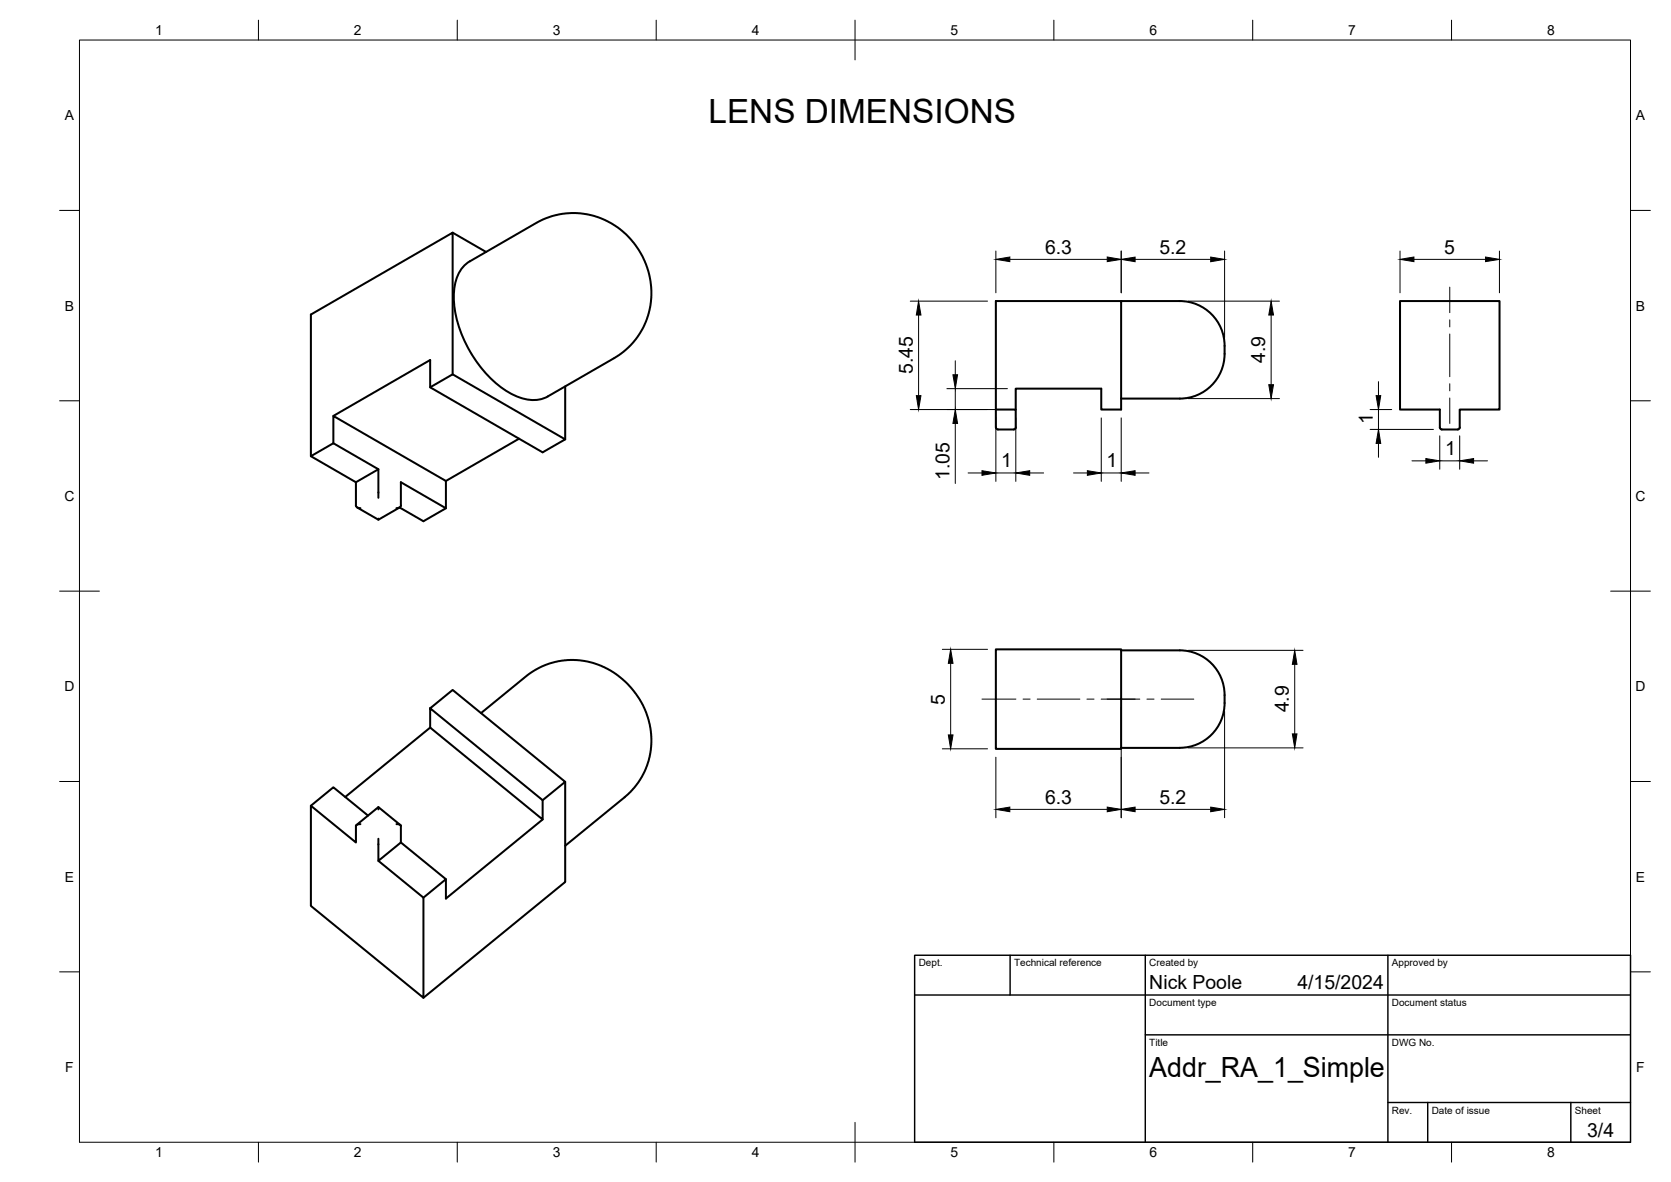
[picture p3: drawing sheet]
<svg xmlns="http://www.w3.org/2000/svg" width="420mm" height="297mm" viewBox="0 0 420 297" stroke-linecap="round" stroke-linejoin="round" font-family="sans-serif">
<!-- layer: Visible -->
<g fill="none" stroke="#000" stroke-width=".51">
<path d="M113.8 58.5l8.4 4.8M118.2 65.7l17.5-10.2 3.1-1.2 2.3-.5a20 20 0 0 1 22.1 24.5l-.9 2.7-1.4 2.8-1.8 2.4-2.4 2.2-2.2 1.6-16.7 9.6M118.2 65.6a9.8 9.8 0 0 0-4.1 9 30.7 30.7 0 0 0 13.9 24 9.8 9.8 0 0 0 9.8 1M281.9 75.7h14.8a11.7 11.7 0 0 1 11.2 13.2 11.2 11.2 0 0 1-11.2 11.3h-14.8M352 75.7h25v27.2h-10v4.8l-.4 .2h-4.1l-.2-.1-.3-.4v-4.5h-10zM108.2 97.3l5.6-3.2 28.3 16.3-5.7 3.3-28.2-16.4v-6.8l-24.4 14M113.8 94.1v-35.6l-35.6 20.5v35.6l11.3 6.6v5.9a1 1 0 0 0 1.1 .6M142.1 97.1v13.3M78.2 114.6l5.6-3.2 11.3 6.5M83.8 111.4v-6.9l28.3 16.4v6.8M130.5 110.2l-18.4 10.7M250.4 102.9h5v4.5v.3l-.5 .2h-4l-.2-.1-.3-.4"/>
<path d="M255.4 102.9v-5.2h21.5v5.2h5v-27.2h-31.5v31.7M89.5 121.2l5.6-3.3v7.2M95.1 130.3v.3M100.8 127.1v-5.9l11.3 6.5-5.6 3.3-6-3.5-5.4 3.1-5.3-3.1M100.8 127.1a1 1 0 0 1-1.1 .6M108.2 178l28.2 23.1v4.8l-28.2-23.1zM108.2 178l5.6-4.6 28.3 23.1-5.7 4.6M120.9 179.2l11.8-9.6 1.8-1.2 3.7-1.7 3.8-.8h2.8l2.8 .3 2.9 .9 2.3 1 2.2 1.4 2.5 2 1.9 2.2 1.4 2 1.2 2.2 .8 2.1 .6 2.3 .3 2.2 .1 2.5-.3 2.5-.8 2.9-.7 1.7-1.6 2.7-2.5 2.8-15.8 12.9M250.4 163.2h31.5v25h-31.5zM281.9 163.4h14.8a11.7 11.7 0 0 1 11.2 13.3 11.2 11.2 0 0 1-11.2 11.2h-14.8M108.2 182.8l-21.4 17.5M142.1 196.5v25.1l-35.6 29.1"/>
<path d="M78.2 202.5l5.6-4.6 8.7 7.1M89.6 207.4l5.5-4.6 5.6 4.6M90.6 207.1a1.07 1.07 0 0 0-1.1 .5v4.1l-11.3-9.2v25.2l28.3 23v-25.1l-11.4-9.3M95.1 202.8v.6M99.7 207.1a1.07 1.07 0 0 1 1.1 .5M100.8 207.6v4.1l-5.7 4.6v-5.5M100.8 211.7l11.3 9.2-5.6 4.7M136.4 205.9l-24.3 19.9v-4.9"/>
</g>
<!-- layer: BORDER -->
<g fill="none" stroke="#000" stroke-width=".25">
<path d="M20 10.1h390v276.9h-390zM65 5.1v5M115 5.1v5M165 5.1v5M215 5.1v10M265 5.1v5M315 5.1v5M365 5.1v5M15 52.9h5M410 52.9h5M15 100.7h5M410 100.7h5"/>
<path d="M15 148.6h10M405 148.6h10M15 196.4h5M410 196.4h5M15 244.2h5M410 244.2h5M65 287v5M115 287v5M165 287v5M215 282.1v9.9M265 287v5M315 287v5"/>
<path d="M365 287v5"/>
</g>
<!-- layer: TITLEBLOCK -->
<path d="M230 240.1h180v46.9h-180zM230 250h180M254 240.1v9.9M288 240.1v46.9M349 240.1v46.9M288 260.1h122M349 277.1h61M359 277.1v9.9M395 277.1v9.9" fill="none" stroke="#000" stroke-width=".36"/>
<!-- layer: FD_Dimensions -->
<g fill="none" stroke="#000" stroke-width=".25">
<path d="M228.9 75.7h19.4M231 79.2v20.2M250.4 63.1v10.5M253.9 65.2h24.5M281.9 63.1v10.5M285.4 65.2h19M298.8 75.7h22.9M307.9 63.1v21.7M319.6 79.2v17.5M352 63.1v10.5M355.5 65.2h18M377 63.1v10.5"/>
<path d="M238.1 97.7h15.2M240.2 90.7v3.5M240.2 97.7v5.2M346.6 95.9v3.5M228.9 102.9h24.4M240.2 106.4v15.1M243.4 118.9h3.5M250.4 105v16M250.4 118.9h5M255.4 105v16M258.9 118.9h3.5M269.9 118.9h3.5"/>
<path d="M276.9 105v16M276.9 118.9h5M281.9 105v16M285.4 118.9h3.5M298.8 100.2h22.9M344.5 102.9h5.4M344.5 107.9h15.9M346.6 102.9v5M346.6 111.4v3.5M355 115.8h3.5M362 109.5v8.4M362 115.8h5"/>
<path d="M367 109.5v8.4M370.5 115.8h3.5M236.9 163.2h11.4M239 166.7v18M281.9 177.8v27.7M298.8 163.4h28.8M307.9 178.8v26.7M325.5 166.9v17.5M236.9 188.2h11.4M250.4 190.3v15.2M298.8 187.9h28.8M253.9 203.4h24.5"/>
<path d="M285.4 203.4h19"/>
</g>
<g fill="#000" stroke="#000" stroke-width=".25">
<path d="M231 75.7l.6 3.5h-1.2zM250.4 65.2l3.5-.6v1.2zM278.4 64.6l3.5 .6-3.5 .6zM281.9 65.2l3.5-.6v1.2zM304.4 64.6l3.5 .6-3.5 .6zM319.6 75.7l.6 3.5h-1.2zM352 65.2l3.5-.6v1.2zM373.5 64.6l3.5 .6-3.5 .6zM230.4 99.4h1.2l-.6 3.5zM239.6 94.2h1.2l-.6 3.5zM319 96.7h1.2l-.6 3.5zM346 99.4h1.2l-.6 3.5z"/>
<path d="M240.2 102.9l.6 3.5h-1.2zM246.9 118.3l3.5 .6-3.5 .6zM255.4 118.9l3.5-.6v1.2zM273.4 118.3l3.5 .6-3.5 .6zM281.9 118.9l3.5-.6v1.2zM346.6 107.9l.6 3.5h-1.2zM358.5 115.2l3.5 .6-3.5 .6zM367 115.8l3.5-.6v1.2zM239 163.2l.6 3.5h-1.2zM325.5 163.4l.6 3.5h-1.1zM238.4 184.7h1.2l-.6 3.5zM325 184.4h1.1l-.6 3.5z"/>
<path d="M250.4 203.4l3.5-.6v1.2zM278.4 202.8l3.5 .6-3.5 .6zM281.9 203.4l3.5-.6v1.2zM304.4 202.8l3.5 .6-3.5 .6z"/>
</g>
<!-- layer: Smart Centers -->
<path d="M364.5 72.2v6.4M364.5 80.4v1.8M364.5 83.9v10.8M364.5 96.4v1.8M364.5 100v6.4M246.9 175.7h8.5M257.2 175.7h1.8M260.8 175.7h10.7M273.3 175.7h1.8M276.9 175.7h9.7M288.4 175.7h1.8M292 175.7h8.2" fill="none" stroke="#000" stroke-width=".25"/>
<text font-size="8.4" x="178.2" y="30.8">LENS DIMENSIONS</text>
<text font-size="7" x="289" y="270.6">Addr_RA_1_Simple</text>
<g font-size="4.9">
<text x="262.8" y="63.7">6.3</text>
<text x="291.5" y="63.7">5.2</text>
<text x="363.2" y="63.7">5</text>
<text x="229.5" y="94.1" transform="rotate(-90 229.5 94.1)">5.45</text>
<text x="318.2" y="91.2" transform="rotate(-90 318.2 91.2)">4.9</text>
<text x="345.2" y="106.6" transform="rotate(-90 345.2 106.6)">1</text>
<text x="251.7" y="117.5">1</text>
<text x="278.2" y="117.5">1</text>
<text x="363.3" y="114.4">1</text>
<text x="238.7" y="120.6" transform="rotate(-90 238.7 120.6)">1.05</text>
<text x="237.6" y="177" transform="rotate(-90 237.6 177)">5</text>
<text x="324.1" y="179" transform="rotate(-90 324.1 179)">4.9</text>
<text x="262.8" y="201.9">6.3</text>
<text x="291.5" y="201.9">5.2</text>
<text x="289" y="248.5">Nick Poole</text>
<text x="326.2" y="248.5">4/15/2024</text>
<text x="399.1" y="285.7">3/4</text>
</g>
<g font-size="3.5">
<text x="39" y="8.8">1</text>
<text x="89" y="8.8">2</text>
<text x="139" y="8.8">3</text>
<text x="189" y="8.8">4</text>
<text x="239" y="8.8">5</text>
<text x="289" y="8.8">6</text>
<text x="339" y="8.8">7</text>
<text x="389" y="8.8">8</text>
<text x="16.3" y="30.2">A</text>
<text x="411.3" y="30.2">A</text>
<text x="16.3" y="78">B</text>
<text x="411.3" y="78">B</text>
<text x="16.2" y="125.9">C</text>
<text x="411.2" y="125.9">C</text>
<text x="16.2" y="173.7">D</text>
<text x="411.2" y="173.7">D</text>
<text x="16.3" y="221.6">E</text>
<text x="411.3" y="221.6">E</text>
<text x="16.4" y="269.4">F</text>
<text x="411.4" y="269.4">F</text>
<text x="39" y="290.8">1</text>
<text x="89" y="290.8">2</text>
<text x="139" y="290.8">3</text>
<text x="189" y="290.8">4</text>
<text x="239" y="290.8">5</text>
<text x="289" y="290.8">6</text>
<text x="339" y="290.8">7</text>
<text x="389" y="290.8">8</text>
</g>
<g font-size="2.5">
<text x="231" y="242.9">Dept.</text>
<text x="255" y="242.9">Technical reference</text>
<text x="289" y="242.9">Created by</text>
<text x="350" y="242.9">Approved by</text>
<text x="289" y="252.8">Document type</text>
<text x="350" y="252.8">Document status</text>
<text x="289" y="262.9">Title</text>
<text x="350" y="262.9">DWG No.</text>
<text x="350" y="279.9">Rev.</text>
<text x="360" y="279.9">Date of issue</text>
<text x="396" y="279.9">Sheet</text>
</g>
</svg>
